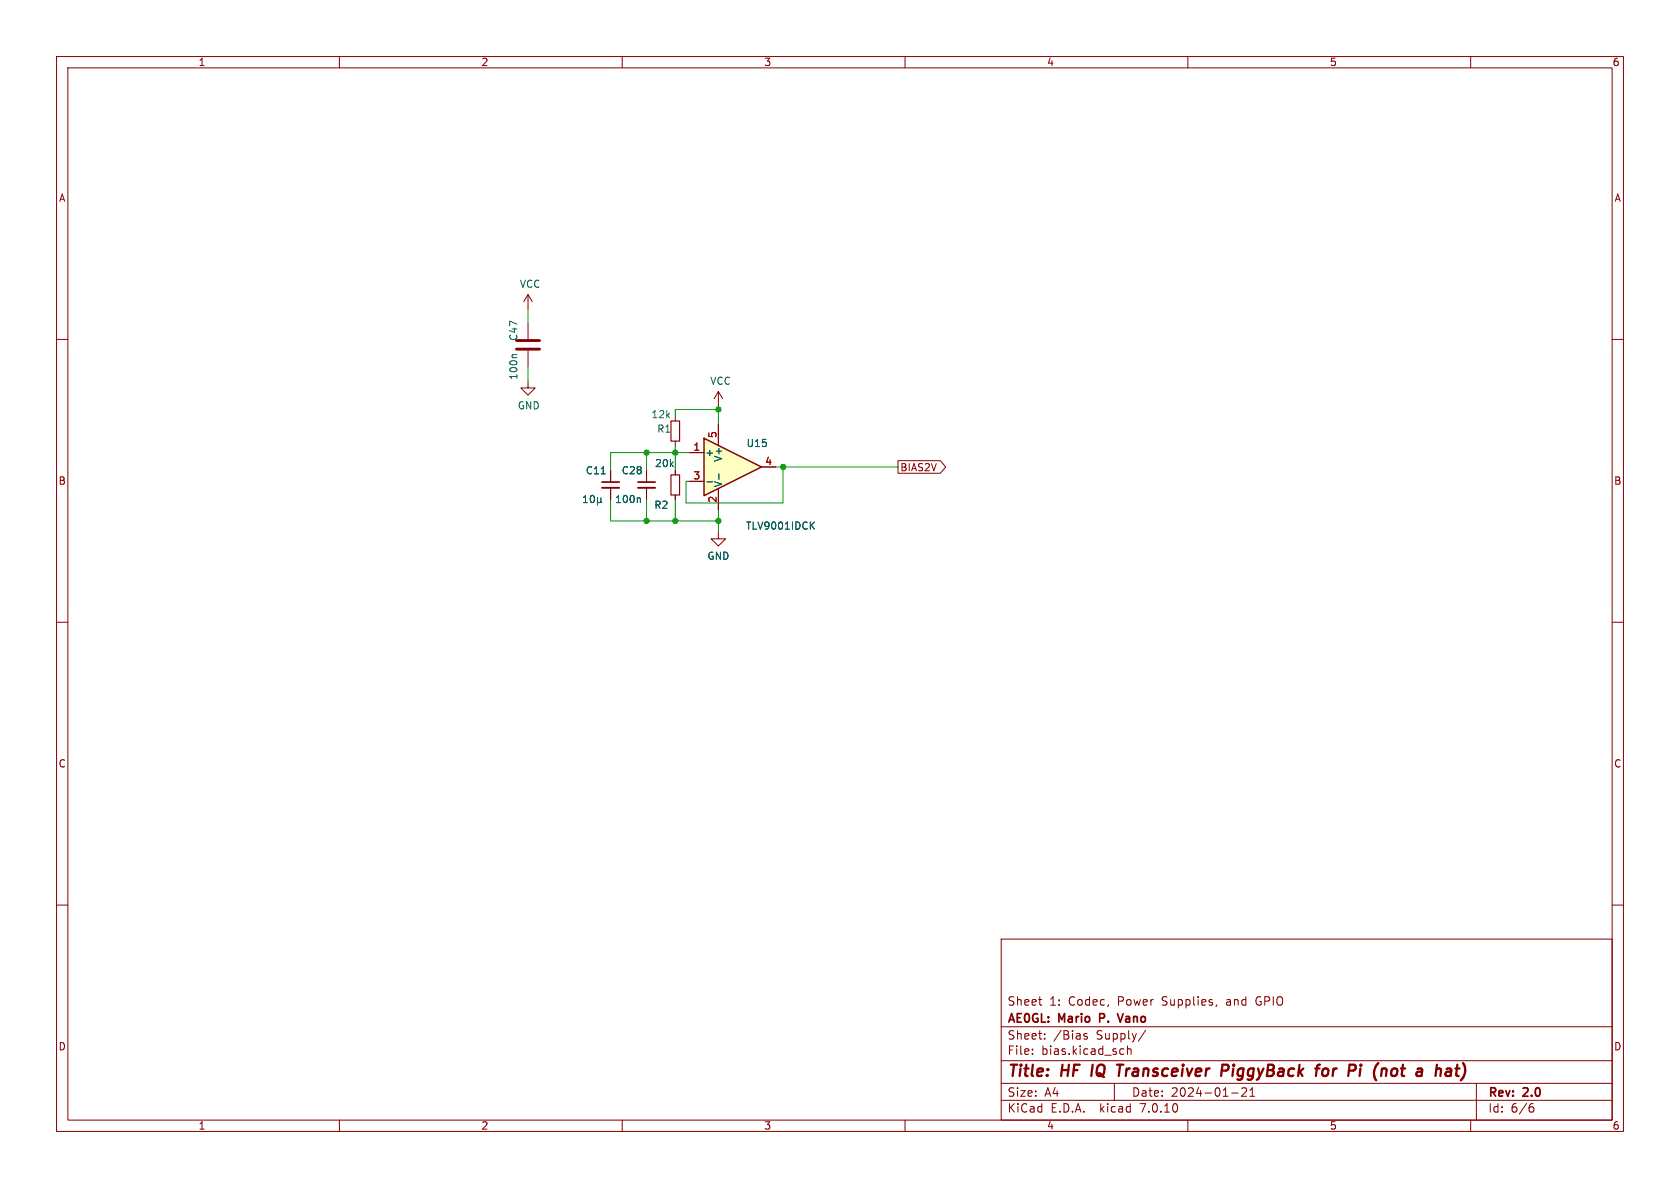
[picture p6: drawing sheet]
<svg xmlns="http://www.w3.org/2000/svg" width="297mm" height="210mm" viewBox="0 0 297 210" stroke-linecap="round" stroke-linejoin="round" font-family="sans-serif">
<g fill="none" stroke="#840000" stroke-width=".18">
<path d="M10 10h277v190h-277zM12 12h273v186h-273zM60 10v2M110 10v2M160 10v2M210 10v2M260 10v2M10 60h2M93.3 52.1l-.7 1.2M93.3 52.1v2.5M93.3 57.2v2.7M93.3 52.1l.8 1.2"/>
<path d="M285 60h2M93.3 67.3v1.3h1.3l-1.3 1.3-1.2-1.3h1.2M93.3 62v2.8M119.4 73.7v.7M119.4 78v.7M127 69.2l-.8 1.3M127 69.2v2.6M127 69.2l.8 1.3M107.9 83.2v2M107.9 86.2v2.1M114.3 83.2v2M114.3 86.2v2.1"/>
<path d="M119.4 83.2v.7M119.4 87.5v.8M10 110h2M285 110h2M10 160h2M285 160h2M177 166h108v32h-108zM183.6 176.7h.6M184 177.7h.2M215.1 177.6l-.1 .3M60 198v2M110 198v2"/>
<path d="M160 198v2M177 194.5h108M177 191.5h108M177 187.5h108M177 181.5h108M182.5 186.3v.1M182.5 185.5v.1M184.7 183.6v.1M184.7 182.8v.1M192.2 182.8l-.4-.1-.2 .2 .1 .2 .5 .2v.3h-.6M197 191.5v3M198.2 185.4l.5 .1"/>
<path d="M198.7 186.3l-.5 .1M199.3 185.5l.2-.1 .4 .1 .1 .9M199.3 184.9v1.5M202.5 182.1l-1.3 2M210 198v2M217.7 193.2h1.2M220.3 192.4v.5l-.8 .9h.9M221 193.8h.8M221 192.7l.4-.4v1.5M260 198v2M261 191.5v6.5M270.6 195.7h.3l.3 .3-.1 .5-.5 .1"/>
<path d="M271 195.1l-.4 .1"/>
</g>
<path d="M193.2 188.2l-.3 2M197.5 188.2h1.1M198 188.2l-.2 2M216 189.3h.8a.55 .55 0 0 0 .4-.5 .55 .55 0 0 0-.3-.6h-.8l-.2 2M233.8 189.3a.55 .55 0 0 1 .5-.4 .55 .55 0 0 1 .5 .4v.5a.57 .57 0 0 1-1 .2M246.2 189a.52 .52 0 0 1 .8 .1M247 189.8a.62 .62 0 0 1-.7 .4M254 189l.2-.1 .5 .1-.1 1.2M257.6 188.2l-.2 1.7M258.6 187.9a2.23 2.23 0 0 1 .1 2.5" fill="none" stroke="#840000" stroke-width=".4"/>
<path d="M106.4 85.2h3.1M112.8 85.2h3M194.4 180h.6M195 179.2h-.6v1.5M197.6 179.2l.5 1.5 .5-1.5" fill="none" stroke="#840000" stroke-width=".3"/>
<path d="M118.6 74.4h1.5v3.6h-1.5zM118.6 83.9h1.5v3.6h-1.5z" fill="none" stroke="#840000" stroke-width=".2"/>
<path d="M91.3 61.7h4.1M91.3 60.2h4.1" fill="none" stroke="#840000" stroke-width=".51"/>
<g fill="none" stroke="#006464" stroke-width=".18">
<path d="M91.4 62.7h-.7l-.2 .2M103.1 88.8h.8M103.1 87.9l.4-.3v1.2M104.5 87.7l.2-.1a.68 .68 0 0 1 .4 .6 .68 .68 0 0 1-.4 .6l-.2-.1-.1-.3zM105.6 88.7l.2 .1h.2l.2-.1M105.6 88v1.3M106.2 88.7l.2 .1M106.2 88v.7M106.3 83.8h.7M109 88.8h.7M109 87.9l.3-.3v1.2M110.3 87.7l.2-.1a.68 .68 0 0 1 .4 .6 .68 .68 0 0 1-.4 .6l-.2-.1-.1-.3z"/>
<path d="M111.5 87.7l.2-.1a.68 .68 0 0 1 .4 .6 .68 .68 0 0 1-.4 .6l-.2-.1-.1-.3zM112.7 88v.8M112.7 88.1l.1-.1 .4 .1v.7"/>
</g>
<path d="M106.4 86.2h3.1M112.8 86.2h3" fill="none" stroke="#840000" stroke-width=".33"/>
<path d="M124.5 77.5l10.1 5.1-10.1 5z" fill="#ffffc2"/>
<path d="M124.5 77.5l10.1 5.1-10.1 5z" fill="none" stroke="#840000" stroke-width=".25"/>
<g fill="none" stroke="#840000" stroke-width=".18">
<path d="M127 74.9v3.8M107.9 83.2v2M107.9 86.2v2.1M114.3 83.2v2M114.3 86.2v2.1M119.4 83.2v.7M119.4 87.5v.8M121.9 80h2.6M121.9 85.1h2.6M127 94v1.3h1.3l-1.3 1.2-1.3-1.2h1.3M127 86.4v3.8M134.6 82.6h2.6"/>
<path d="M158.7 81.4h7.5l1 1.2-1 1.1h-7.5z"/>
</g>
<g fill="none" stroke="#006464" stroke-width=".18">
<path d="M103.1 88.8h.8M103.1 87.9l.4-.3v1.2M104.5 87.7l.2-.1a.68 .68 0 0 1 .4 .6 .68 .68 0 0 1-.4 .6l-.2-.1-.1-.3zM105.6 88.7l.2 .1h.2l.2-.1M105.6 88v1.3M106.2 88.7l.2 .1M106.2 88v.7M106.3 83.8h.7M109 88.8h.7M109 87.9l.3-.3v1.2M110.3 87.7l.2-.1a.68 .68 0 0 1 .4 .6 .68 .68 0 0 1-.4 .6l-.2-.1-.1-.3zM111.5 87.7l.2-.1a.68 .68 0 0 1 .4 .6 .68 .68 0 0 1-.4 .6l-.2-.1-.1-.3z"/>
<path d="M112.7 88v.8M112.7 88.1l.1-.1 .4 .1v.7M125 85.2h1M127.1 83.8v.9M143.4 92.8l.6 .7M144 92.3l-.8 .7"/>
</g>
<g fill="none" stroke="#009600" stroke-width=".18">
<path d="M93.3 54.6v2.6M93.3 64.8v2.5M119.4 78.7v4.5M127 72.4h-7.6v1.3M127 71.8v3.1M107.9 88.3v3.8h19.1M114.3 80v3.2M114.3 88.3v3.8M119.4 88.3v3.8M121.9 80h-14v3.2M127 90.2v3.8M137.2 82.6h21.5"/>
<path d="M138.4 82.6v6.3h-17.1v-3.8h.6"/>
</g>
<g fill="#009600" stroke="#009600" stroke-width=".18">
<circle cx="114.3" cy="80" r=".46"/>
<circle cx="119.4" cy="80" r=".46"/>
<circle cx="127" cy="72.4" r=".46"/>
<circle cx="127" cy="92.1" r=".46"/>
<circle cx="138.4" cy="82.6" r=".46"/>
<circle cx="114.3" cy="92.1" r=".46"/>
<circle cx="119.4" cy="92.1" r=".46"/>
</g>
<g font-size="2.8" fill="#840000">
<text x="178" y="190.9">Title:</text>
<text x="187.7" y="190.9">HF</text>
<text x="193.8" y="190.9">IQ</text>
<text x="199.2" y="190.9">Transceiver</text>
<text x="218.3" y="190.9">PiggyBack</text>
<text x="235.9" y="190.9">for</text>
<text x="242.4" y="190.9">Pi</text>
<text x="247.7" y="190.9">(not</text>
<text x="256.1" y="190.9">a</text>
</g>
<g font-size="2.1" fill="#840000">
<text x="178" y="178">Sheet</text>
<text x="185.5" y="178">1:</text>
<text x="189" y="178">Codec,</text>
<text x="197.8" y="178">Power</text>
<text x="205.7" y="178">Supplies,</text>
<text x="217.2" y="178">and</text>
<text x="222.6" y="178">GPIO</text>
<text x="178" y="184">Sheet:</text>
<text x="178" y="181.2">AE0GL:</text>
<text x="186.2" y="184">/Bias</text>
<text x="187.2" y="181.2">Mario</text>
<text x="193.9" y="184">Supply/</text>
<text x="195.1" y="181.2">P.</text>
<text x="199" y="181.2">Vano</text>
<text x="178" y="186.7">File:</text>
<text x="184.1" y="186.7">bias.kicad_sch</text>
<text x="178" y="196.9">KiCad</text>
<text x="178" y="194.1">Size:</text>
<text x="184.7" y="194.1">A4</text>
<text x="185.7" y="196.9">E.D.A.</text>
<text x="194.6" y="196.9">kicad</text>
<text x="200" y="194.1">Date:</text>
<text x="201.8" y="196.9">7.0.10</text>
<text x="207" y="194.1">2024-01-21</text>
<text x="263" y="194.3">Rev:</text>
<text x="263" y="196.9">Id:</text>
<text x="267.1" y="196.9">6/6</text>
<text x="269.4" y="194.3">2.0</text>
</g>
<g font-size="1.8" fill="#840000">
<text x="35" y="11.9">1</text>
<text x="85" y="11.9">2</text>
<text x="135" y="11.9">3</text>
<text x="185" y="11.9">4</text>
<text x="235" y="11.9">5</text>
<text x="285" y="11.9">6</text>
<text x="10.3" y="35.9">A</text>
<text x="285.3" y="35.9">A</text>
<text x="159.1" y="83.5">BIAS2V</text>
<text x="10.3" y="85.9">B</text>
<text x="285.3" y="85.9">B</text>
<text x="10.3" y="135.9">C</text>
<text x="285.3" y="135.9">C</text>
<text x="10.3" y="185.9">D</text>
<text x="285.3" y="185.9">D</text>
<text x="35" y="199.9">1</text>
<text x="85" y="199.9">2</text>
<text x="135" y="199.9">3</text>
<text x="185" y="199.9">4</text>
<text x="235" y="199.9">5</text>
<text x="285" y="199.9">6</text>
</g>
<g font-size="1.8" fill="#006464">
<text x="91.8" y="51.1">VCC</text>
<text x="91.7" y="60.4" transform="rotate(-90 91.7 60.4)">C47</text>
<text x="91.7" y="67.3" transform="rotate(-90 91.7 67.3)">100n</text>
<text x="125.5" y="68.2">VCC</text>
<text x="91.4" y="72.6">GND</text>
<text x="115.1" y="74.1">12k</text>
<text x="116.1" y="76.7">R1</text>
<text x="115.7" y="82.8">20k</text>
<text x="124.6" y="80.9">+</text>
<text x="127.9" y="81.7" transform="rotate(-90 127.9 81.7)">V+</text>
<text x="131.9" y="79.2">U15</text>
<text x="103.5" y="84">C11</text>
<text x="109.8" y="84">C28</text>
<text x="127.9" y="86.2" transform="rotate(-90 127.9 86.2)">V-</text>
<text x="115.6" y="90.1">R2</text>
<text x="131.8" y="93.8">TLV9001IDCK</text>
<text x="125" y="99.2">GND</text>
</g>
<g font-size="1.8" fill="#a90000">
<text x="126.7" y="77.5" transform="rotate(-90 126.7 77.5)">5</text>
<text x="122.5" y="79.8">1</text>
<text x="135.2" y="82.3">4</text>
<text x="122.5" y="84.8">3</text>
<text x="126.7" y="89" transform="rotate(-90 126.7 89)">2</text>
</g>
</svg>
